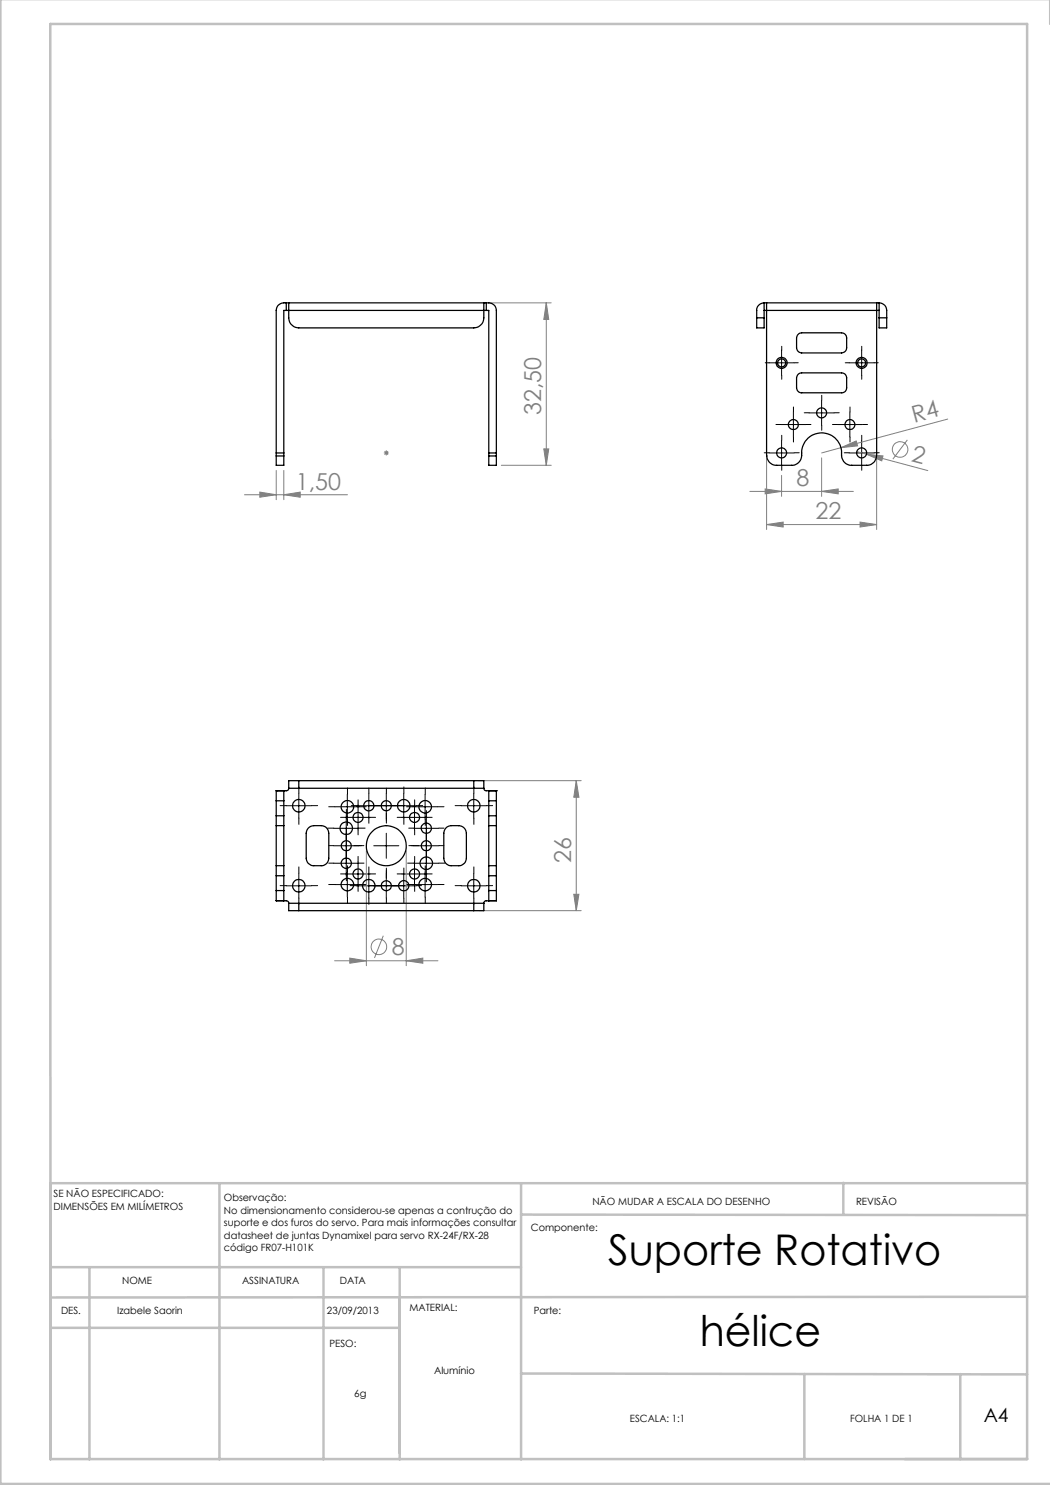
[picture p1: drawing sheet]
<svg xmlns="http://www.w3.org/2000/svg" width="210mm" height="297mm" viewBox="0 0 210 297" stroke-linecap="round" stroke-linejoin="round" font-family="sans-serif">
<g fill="none" stroke="#808080" stroke-width=".2">
<path d="M97.8 60.6h12.4M109.3 60.6v32.5M109.3 60.6l.4 3.3h-.9zM48.9 99h20.6M52 98.4l3.2 .6-3.2 .4zM55.2 94.1v5.8M56.8 99l3.2-.6v1zM56.8 94.1v5.8M76.8 90.6h1M76.9 90.2l.7 .7M77.3 90.1v1M77.6 90.2l-.7 .7"/>
<path d="M100.3 93.1h9.9M108.8 89.8h.9l-.4 3.3zM150 98.3h20.7M153 97.8l3.3 .5-3.3 .5zM153.3 91.6v14.3M156.3 95.1v4.2M164.3 98.3l3.3-.5v1zM164.3 91.6v7.7M168.2 89.5l3-1.3 .3 1zM168.2 89.5l-3.9 1.1M171.3 90.3l2 .5M173.3 90.8l3.3 .4-.2 1z"/>
<path d="M173.3 90.8l12.3 3.3M175.3 91.6v14.3M181.5 88l-2.9 3.8M189.5 83.8l-21.3 5.7M153.3 104.9l3.3-.5v1zM153.3 104.9h22M172 104.4l3.3 .5-3.3 .5zM95.7 156.1h20.5M115.3 156.1v26M115.3 156.1l.5 3.4h-1zM73.3 170.1v23M81.2 170.1v23"/>
<path d="M114.8 178.9h1l-.5 3.2zM66.9 192.2h20.7M70 191.6l3.3 .6-3.3 .4zM76.7 187.1l-1.8 4.5M81.2 192.2l3.4-.6v1zM95.7 182.1h20.5"/>
<circle cx="180" cy="89.9" r="1.56"/>
<circle cx="75.8" cy="189.4" r="1.55"/>
</g>
<g fill="none" stroke="#000" stroke-width=".2" stroke-dasharray="15.2 1.3 1.3 1.3">
<path d="M153.8 72.6h-.8M156.3 70.1v-.8M156.3 75.1v.8M158.8 72.6h.8M169.8 72.6h-.8M172.3 70.1v-.8M172.3 75.1v.8M174.8 72.6h.8M153.8 90.6h-1M156.2 84.9h-1M156.3 88.1v-1M156.3 93.1v1"/>
<path d="M158.7 82.4v-1M158.7 87.4v1M158.8 90.6h1M161.2 84.9h1M161.8 82.6h-1M164.3 80.1v-1M164.3 85.1v1M166.8 82.6h1M167.5 84.9h-1M169.8 90.6h-1M170 82.4v-1M170 87.4v1"/>
<path d="M172.3 88.1v-1M172.3 93.1v1M172.5 84.9h1M174.8 90.6h1M59.8 158.6v-1.2M69.5 158.8v-1.2M73.8 158.6v-1M77.3 158.6v-1M80.8 158.6v-1.2M85.1 158.8v-1.2M94.8 158.6v-1.2M57.3 161.1h-1.3"/>
<path d="M57.3 177.1h-1.3M59.8 163.6v1.3M59.8 174.6v-1.2M59.8 179.6v1.3M62.3 161.1h1.2M62.3 177.1h1.2M66.8 165.6h-1.3M66.8 172.6h-1.1M66.8 169.1h-1M67 176.9h-1.3M67 161.3h-1.3M69.1 174.8h-1"/>
<path d="M69.1 163.5h-1M69.3 163.1v-1.2M69.3 168.1v1.3M69.3 170.1v-1M69.3 175.1v1.1M69.3 166.6v-1M69.3 171.6v1M69.5 174.4v-1.2M69.5 179.4v1.3M69.5 163.8v1.3M71.3 177.1h-1.3M71.3 161.1h-1.1"/>
<path d="M71.6 172.3v-1M71.6 177.3v1M71.6 161v-1M71.6 166v1M71.8 165.6h1.2M71.8 172.6h1M71.8 169.1h1M72 176.9h1.2M72 161.3h1.2M72.3 169.1h-1.5M73.8 174.6v-1.2M73.8 179.6v1.3"/>
<path d="M73.8 163.6v1.1M74.1 174.8h1M74.1 163.5h1M74.8 161.1h-1M74.8 177.1h-1M76.3 177.1h1.2M76.3 161.1h1M77.3 163.6v1M77.3 174.6v-1M77.3 179.6v1M77.3 164.1v-1.5M77.3 174.1v1.5"/>
<path d="M78.3 161.1h-1.3M78.3 177.1h-1.1M79.8 161.1h1M79.8 177.1h1M80.4 163.5h-1M80.4 174.8h-1M80.8 163.6v1.3M80.8 174.6v-1M80.8 179.6v1.1M82.3 169.1h1.5M82.6 161.3h-1.3M82.6 176.9h-1.3"/>
<path d="M82.8 172.6h-1.3M82.8 165.6h-1.1M82.8 169.1h-1M82.9 161v-1M82.9 166v1M82.9 172.3v-1M82.9 177.3v1M83.3 161.1h1.2M83.3 177.1h1M85.1 163.8v1.3M85.1 174.4v-1.2M85.1 179.4v1.3"/>
<path d="M85.3 170.1v-1.2M85.3 175.1v1.3M85.3 163.1v-1M85.3 168.1v1.1M85.3 166.6v-1M85.3 171.6v1M85.4 163.5h1M85.4 174.8h1M87.6 161.3h1.2M87.6 176.9h1.2M87.8 172.6h1.2M87.8 165.6h1"/>
<path d="M87.8 169.1h1M92.3 161.1h-1.3M92.3 177.1h-1.3M94.8 163.6v1.3M94.8 174.6v-1.2M94.8 179.6v1.3M97.3 161.1h1.2M97.3 177.1h1.2"/>
</g>
<g fill="none" stroke="#000" stroke-width=".2">
<path d="M153.8 72.6h5M156.3 70.1v5M169.8 72.6h5M172.3 70.1v5M153.8 90.6h5M156.2 84.9h5M156.3 88.1v5M158.7 82.4v5M161.8 82.6h5M164.3 80.1v5M167.5 84.9h5M169.8 90.6h5"/>
<path d="M170 82.4v5M172.3 88.1v5M59.8 158.6v5.1M69.5 158.9v5M73.8 158.6v5.1M77.3 158.6v5.1M80.8 158.6v5.1M85 158.9v5M94.8 158.6v5.1M57.3 161.1h5M57.3 177.2h5M59.8 174.7v4.9"/>
<path d="M66.7 165.7h5.1M66.7 172.6h5.1M66.7 169.2h5.1M67 176.9h5M67 161.4h5M69.1 174.8h5M69.1 163.5h5M69.3 163.2v12M69.5 174.4v5M71.3 161.1h12M71.3 177.2h12M71.6 161v5"/>
<path d="M71.6 172.3v5M73.8 174.7v4.9M74.8 169.2h5M77.3 166.6v5.1M77.3 174.7v4.9M80.4 174.8h5M80.4 163.5h5M80.8 174.7v4.9M82.5 176.9h5M82.5 161.4h5M82.8 165.7h5M82.8 172.6h5"/>
<path d="M82.8 169.2h5M82.9 161v5M82.9 172.3v5M85 174.4v5M85.3 163.2v12M92.3 161.1h5M92.3 177.2h5M94.8 174.7v4.9"/>
</g>
<g fill="none" stroke="#c0c0c0" stroke-width=".5">
<path d="M.1 -.1v296.9h210M210 0v4.8M10.1 4.8h195.3v287h-195.3zM43.9 236.6v55.3M104.2 236.6v55.3M168.7 236.6v6.3M205.4 236.6h-195.3v55.3M10.1 253.4h94.1M17.9 253.6v38.3M64.7 253.6v38.3M79.9 253.4v38.5M104.2 242.9l101.2 .1"/>
<path d="M205.4 259.4l-195.3 .1M10.1 265.6h69.8M104.2 274.7l101.2 .2M160.9 274.8v17M192.1 274.8v17"/>
</g>
<g fill="#808080">
<path d="M168.2 89.5l3-1.3 .3 1z"/>
<path d="M173.3 90.8l3.3 .4-.2 1z"/>
<path d="M164.3 98.3l3.3-.5v1zM153 97.8l3.3 .5-3.3 .5z"/>
<path d="M52 98.4l3.2 .6-3.2 .4zM56.8 99l3.2-.6v1zM70 191.6l3.3 .6-3.3 .4zM81.2 192.2l3.4-.6v1z"/>
<path d="M114.8 178.9h1l-.5 3.2zM115.3 156.1l.5 3.4h-1z"/>
<path d="M109.3 60.6l.4 3.3h-.9zM108.8 89.8h.9l-.4 3.3z"/>
<path d="M153.3 104.9l3.3-.5v1zM172 104.4l3.3 .5-3.3 .5z"/>
</g>
<g fill="none" stroke="#000" stroke-width=".25">
<path d="M57.3 62.1h.4M57.3 60.6h.4M57.3 60.6a1.63 1.63 0 0 0-2.1 1.5v28.5M57.3 62.1h-.5v28.5M57.3 60.6v1.5M57.7 62.1a4.6 4.6 0 0 0 .3 2.4l.8 .9 1 .2h35a2.05 2.05 0 0 0 2-2v-1.5M57.7 60.6v1.5M57.7 62.1h39.1M57.7 60.6h39.1M96.8 60.6v1.5M96.8 62.1h.5M96.8 60.6h.5"/>
<path d="M97.3 60.6a1.63 1.63 0 0 1 2 1.5v28.5M97.3 62.1h.5v28.5M97.3 60.6v1.5M151.3 63.6v2h1.5v-2M151.3 63.6h1.5M152.8 60.6h.5M152.8 62.1h.5M152.8 60.6a1.49 1.49 0 0 0-1.5 1.5v1.5M152.8 60.6v3M153.3 62.1v28.5a2.21 2.21 0 0 0 2 2.5h3a2.21 2.21 0 0 0 2-2.9 4 4 0 0 1 4.5-3.6 4 4 0 0 1 3.5 4.5 1.99 1.99 0 0 0 2 2h3a2.21 2.21 0 0 0 2-2.5v-28.5M153.3 60.6v1.5M153.3 62.1h22"/>
<path d="M153.3 60.6h22M159.6 74.9l.7-.3h8a.97 .97 0 0 1 1 1v2a.97 .97 0 0 1-1 1h-8a1.02 1.02 0 0 1-1-1v-2zM159.8 66.7l.5-.1h8a1.02 1.02 0 0 1 1 1v2a1.02 1.02 0 0 1-1 1h-8a1.09 1.09 0 0 1-1-1v-2l.2-.6zM175.3 60.6v1.5M175.3 60.6h.5M175.3 62.1h.5M175.8 63.6v2h1.5v-2M175.8 60.6a1.55 1.55 0 0 1 1.5 1.5v1.5M175.8 60.6v3M175.8 63.6h1.5M55.2 90.6v.6M55.2 91.2v1.9h1.6v-1.9"/>
<path d="M55.2 90.6h1.6M55.2 91.2h1.6M56.8 90.6v.6M97.8 90.6v.6M97.8 91.2v1.9h1.5v-1.9M97.8 90.6h1.5M97.8 91.2h1.5M99.3 90.6v.6M55.2 158.1v2.1M55.2 158.1h.1M56.8 158.1v2.1M56.8 158.1h.1"/>
<path d="M57.7 157.7h2.1M57.7 157.7v.2l-.3 .2h-2.2M59.8 156.1h-2.1v1.6M59.8 156.1v1.6M59.8 156.1h35M59.8 157.7h35M94.8 156.1h2v1.6M94.8 157.7h2M94.8 156.1v1.6M96.8 157.7v.2l.4 .2h2.1M97.8 158.1v2.1M97.8 158.1h.1"/>
<path d="M99.3 158.1v2.1M99.3 158.1h.1M55.2 178.1v2M55.2 173.1v2.1M55.2 163.2v1.9M55.2 165.1v8M55.2 160.2v3M55.2 175.2v2.9M55.2 178.1h1.6M55.2 175.2h1.6M55.2 173.1h1.6M55.2 163.2h1.6"/>
<path d="M55.2 165.1h1.6M55.2 160.2h1.6M56.8 178.1v2M56.8 173.1v2.1M56.8 163.2v1.9M56.8 165.1v8M56.8 160.2v3M56.8 175.2v2.9M61.6 165.7l.9-.5 1.7-.1a1.49 1.49 0 0 1 1.6 1.5v5.1a1.49 1.49 0 0 1-1.6 1.4h-1.4a1.55 1.55 0 0 1-1.6-1.4v-5.1zM89.3 165.5l.7-.3 1.8-.1a1.55 1.55 0 0 1 1.5 1.5v5.1a1.49 1.49 0 0 1-1.5 1.4h-1.6a1.49 1.49 0 0 1-1.4-1.4v-5.1l.1-.5zM97.8 178.1v2M97.8 173.1v2.1"/>
<path d="M97.8 163.2v1.9M97.8 165.1v8M97.8 160.2v3M97.8 175.2v2.9M97.8 178.1h1.5M97.8 175.2h1.5M97.8 173.1h1.5M97.8 163.2h1.5M97.8 165.1h1.5M97.8 160.2h1.5M99.3 178.1v2M99.3 173.1v2.1"/>
<path d="M99.3 163.2v1.9M99.3 165.1v8M99.3 160.2v3M99.3 175.2v2.9M55.2 180.1l2.2 .1 .3 .2v.3M55.2 180.1h1.6M56.8 180.1v.1M57.7 180.7h2.1M57.7 180.7v1.4h2.1M59.8 180.7v1.4M59.8 180.7h35M59.8 182.1h35"/>
<path d="M94.8 180.7h2M94.8 180.7v1.4M96.8 180.7v1.4h-2M97.8 180.1v.1M97.8 180.1h1.5M99.3 180.1l-2.1 .1-.4 .2v.3"/>
<circle cx="156.3" cy="72.6" r="1.1"/>
<circle cx="156.3" cy="72.6" r=".8"/>
<circle cx="172.3" cy="72.6" r=".8"/>
<circle cx="172.3" cy="72.6" r="1.09"/>
<circle cx="156.3" cy="90.6" r="1"/>
<circle cx="158.7" cy="84.9" r="1"/>
<circle cx="164.3" cy="82.6" r=".99"/>
<circle cx="170" cy="84.9" r="1"/>
<circle cx="172.3" cy="90.6" r=".99"/>
<circle cx="59.8" cy="177.1" r="1.25"/>
<circle cx="59.8" cy="161.1" r="1.24"/>
<circle cx="69.2" cy="172.6" r="1.03"/>
<circle cx="69.3" cy="165.6" r="1.25"/>
<circle cx="69.3" cy="169.1" r=".99"/>
<circle cx="69.5" cy="161.4" r="1.26"/>
<circle cx="69.5" cy="176.9" r="1.26"/>
<circle cx="71.6" cy="163.5" r="1"/>
<circle cx="71.6" cy="174.8" r=".99"/>
<circle cx="73.7" cy="177.1" r="1.25"/>
<circle cx="73.8" cy="161.1" r="1.03"/>
<circle cx="77.3" cy="169.1" r="4"/>
<circle cx="77.3" cy="177.1" r="1.01"/>
<circle cx="77.3" cy="161.1" r="1"/>
<circle cx="80.7" cy="177.1" r="1.03"/>
<circle cx="80.8" cy="161.1" r="1.24"/>
<circle cx="82.9" cy="174.8" r=".99"/>
<circle cx="82.9" cy="163.5" r="1"/>
<circle cx="85" cy="161.4" r="1.26"/>
<circle cx="85" cy="176.9" r="1.26"/>
<circle cx="85.2" cy="172.6" r="1.24"/>
<circle cx="85.2" cy="169.1" r=".99"/>
<circle cx="85.3" cy="165.6" r="1.03"/>
<circle cx="94.8" cy="177.1" r="1.25"/>
<circle cx="94.8" cy="161.1" r="1.24"/>
</g>
<g font-size="8.5">
<text x="121.6" y="253.1">Suporte Rotativo</text>
<text x="139.9" y="269.3">hélice</text>
</g>
<g font-size="4.7" fill="#808080">
<text x="108.3" y="83" transform="rotate(-90 108.3 83)">32,50</text>
<text x="182.8" y="84.6" transform="rotate(-15 182.8 84.6)">R4</text>
<text x="182.1" y="92.2" transform="rotate(15 182.1 92.2)">2</text>
<text x="59.2" y="97.9">1,50</text>
<text x="159.3" y="97.3">8</text>
<text x="163.1" y="103.9">22</text>
<text x="114.3" y="172.6" transform="rotate(-90 114.3 172.6)">26</text>
<text x="78.4" y="191.1">8</text>
</g>
<text font-size="3.9" x="196.8" y="284.5">A4</text>
<g font-size="2">
<text x="10.7" y="239.5">SE NÃO ESPECIFICADO:</text>
<text x="10.7" y="242">DIMENSÕES EM MILÍMETROS</text>
<text x="44.8" y="240.3">Observação:</text>
<text x="44.8" y="242.8">No dimensionamento considerou-se apenas a contrução do</text>
<text x="44.8" y="245.3">suporte e dos furos do servo. Para mais informações consultar</text>
<text x="118.5" y="240.9">NÃO MUDAR A ESCALA DO DESENHO</text>
<text x="171.2" y="240.9">REVISÃO</text>
<text x="44.8" y="247.8">datasheet de juntas Dynamixel para servo RX-24F/RX-28</text>
<text x="44.8" y="250.3">código FR07-H101K</text>
<text x="106.2" y="246.2">Componente:</text>
<text x="24.4" y="256.9">NOME</text>
<text x="48.4" y="256.9">ASSINATURA</text>
<text x="68" y="256.9">DATA</text>
<text x="12.2" y="262.7">DES.</text>
<text x="23.4" y="262.7">Izabele Saorin</text>
<text x="65.4" y="262.7">23/09/2013</text>
<text x="81.9" y="262.3">MATERIAL:</text>
<text x="106.7" y="262.7">Parte:</text>
<text x="65.9" y="269.3">PESO:</text>
<text x="86.8" y="274.8">Alumínio</text>
<text x="70.8" y="279.3">6g</text>
<text x="126" y="284.5">ESCALA: 1:1</text>
<text x="170" y="284.5">FOLHA 1 DE 1</text>
</g>
</svg>
